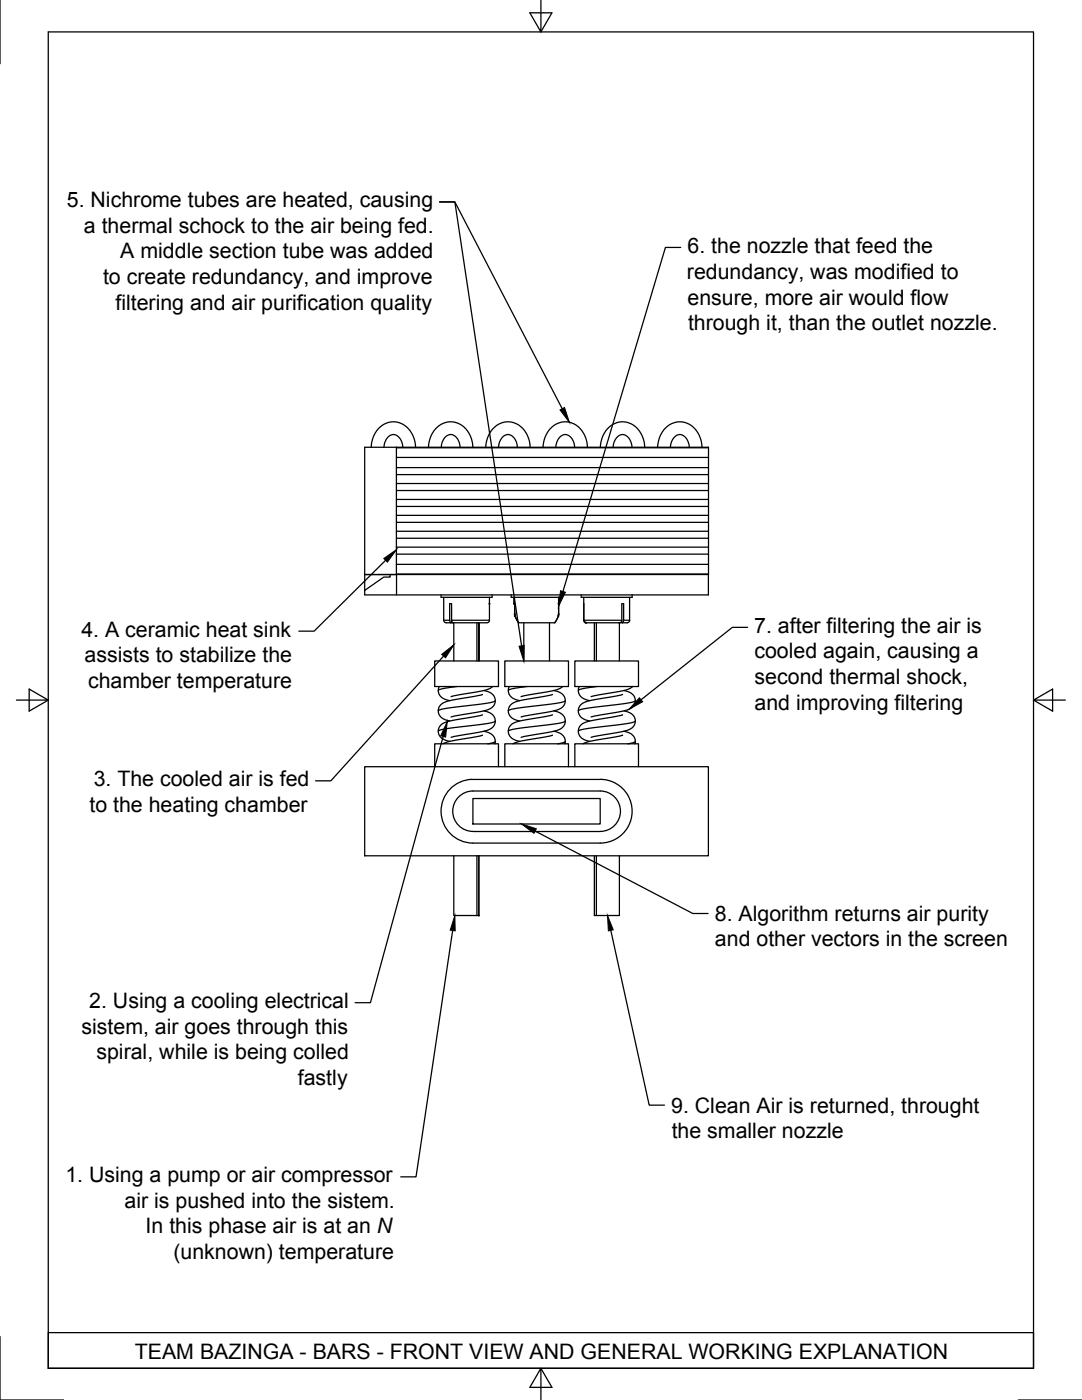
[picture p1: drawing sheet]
<svg xmlns="http://www.w3.org/2000/svg" width="216mm" height="279mm" viewBox="0 0 216 279" stroke-linecap="round" stroke-linejoin="round" font-family="sans-serif">
<!-- layer: Visible -->
<g fill="none" stroke="#000" stroke-width=".25">
<path d="M74.1 89.3a4.9 4.9 0 0 1 3.9-5.1l1.4 .1 .9 .4a5.2 5.2 0 0 1 2.6 4.6M76.6 89.3a2.25 2.25 0 0 1 2.1-2.6 2.59 2.59 0 0 1 1.7 2.6M79.1 89.3v25.4M85.5 89.3a4.9 4.9 0 0 1 4-5.1l1.3 .1 1 .4a5.2 5.2 0 0 1 2.6 4.6M88 89.3a2.25 2.25 0 0 1 2.1-2.6 2.59 2.59 0 0 1 1.7 2.6M96.9 89.3a4.9 4.9 0 0 1 4-5.1l1.4 .1 .9 .4a5.2 5.2 0 0 1 2.6 4.6M99.5 89.3a2.25 2.25 0 0 1 2.1-2.6 2.59 2.59 0 0 1 1.7 2.6M108.4 89.3a4.9 4.9 0 0 1 3.9-5.1l1.4 .1 .9 .4a5.2 5.2 0 0 1 2.6 4.6M110.9 89.3a2.29 2.29 0 0 1 2.1-2.6 2.59 2.59 0 0 1 1.7 2.6M119.8 89.3a4.9 4.9 0 0 1 4-5.1l1.3 .1 1 .4a5.2 5.2 0 0 1 2.6 4.6M122.3 89.3a2.26 2.26 0 0 1 2.1-2.6 2.52 2.52 0 0 1 1.7 2.6M131.2 89.3a4.9 4.9 0 0 1 4-5.1l1.3 .1 1 .4a5.2 5.2 0 0 1 2.6 4.6"/>
<path d="M133.8 89.3a2.26 2.26 0 0 1 2.1-2.6 2.52 2.52 0 0 1 1.6 2.6M79.1 114.7h-6.3v-25.4h68.6v25.4M79.1 114.7h-6.3v4h68.6v-4M79.1 114.7h62.3M79.1 114.7v4M88 118.7v.5h10.2v-.5M88.5 119.2v4.6a1.11 1.11 0 0 0 1.5 .5h.5M97.7 119.2v4.6l-.2 .4-.3 .1h-6.9l-.2-.4v-3.4h-.4v3.3l.2 .5M102 118.7v.5h10.2v-.5M102.6 119.2v1.3h.1M111.6 119.2v1.3h-.1M112 118.7v.5"/>
<path d="M116 118.7v.5h10.1v-.5M116.5 119.2v4.6M125.6 119.2v4.6M86.7 131.9h12.8v5.1h-12.8zM87.7 137l-.3 .8 .4 1a2.85 2.85 0 0 0 1.9 1M90.2 124.1l-.2 .2M90.6 124.3v7.6M95.2 124.3v7.6M95.5 131.9v-7.6v7.6M96.3 138.6l-6.6 1.2a2.18 2.18 0 0 0-2.2 2.4 2.38 2.38 0 0 0 2.2 1.7M96.6 137.8a2.21 2.21 0 0 1 2.2 2.4 2.73 2.73 0 0 1-2.6 1.7l-6.2 1.2M98.3 137l-.6 .4-1 .4-6.7 1.2"/>
<path d="M100.7 131.9h12.7v5.1h-12.7zM101.6 137l-.2 1 .3 .7a2.84 2.84 0 0 0 2 1.1M102.7 120.5v2.4M102.8 122.9l.7 1.4M103.5 124.3h.1M103.5 124.3h7.2M104.5 124.3v7.6M109.6 124.3v7.6M110.2 138.6l-6.6 1.2a2.18 2.18 0 0 0-2.1 2.4 2.38 2.38 0 0 0 2.2 1.7M110.5 137.8a2.21 2.21 0 0 1 2.3 2.4 2.73 2.73 0 0 1-2.6 1.7l-6.2 1.2M110.7 124.3h.1M111.4 122.9l-.7 1.4z"/>
<path d="M111.5 120.5v-1.3l-.1 3.7M111.5 120.5l-.1 2.4M112.3 137l-.6 .4-1 .4-6.7 1.2M114.7 131.9h12.7v5.1h-12.7zM115.6 137l-.2 1 .3 .7a2.84 2.84 0 0 0 2 1.1M116.5 123.8l.1 .3 .4 .2M116.5 120.5v3.3M116.5 123.8l.2 .4 .3 .1M118.6 124.3v7.6M119 124.3v7.6M123.6 124.3v7.6M124 124.1l.2 .2"/>
<path d="M124.2 124.3l.2-.5v-3.3h-.3v3.3a.5 .5 0 0 1-.7 .5M124.2 138.6l-6.5 1.2a2.28 2.28 0 0 0-2.3 2.3 2.34 2.34 0 0 0 2.3 1.8M124.5 137.8a2.21 2.21 0 0 1 2.2 2.4 2.73 2.73 0 0 1-2.5 1.7l-6.3 1.2M125.6 123.8a1.18 1.18 0 0 1-1.5 .5h-7M126.2 137l-.5 .4-1 .4-6.8 1.2M72.8 153h68.6v17.8h-68.6zM86.7 153v-4.6h12.8v4.6M94.2 155.5a6.4 6.4 0 0 0-6.2 6.5 6.4 6.4 0 0 0 6.4 6.3h25.4a6.4 6.4 0 0 0 6.3-6.4 6.4 6.4 0 0 0-6.3-6.4l-25.7 .1M94.4 159.4h25.4v5h-25.4zM96.3 146.7l-6.5 1.2-1.4 .5M96.3 142.7l-6.3 1.1a2.54 2.54 0 0 0-2.5 1.9 2.19 2.19 0 0 0 2.2 2.3M96.6 141.9a2.17 2.17 0 0 1 2.1 2.5 2.85 2.85 0 0 1-2.6 1.6l-6.1 1.2"/>
<path d="M96.6 145.9l.1 .1a2.08 2.08 0 0 1 2.1 2.4M100.7 153v-4.6h12.7v4.6M110.2 146.7l-6.4 1.2-1.4 .5M110.2 142.7l-6.3 1.1a2.49 2.49 0 0 0-2.5 2 2.2 2.2 0 0 0 2.3 2.2M110.5 141.9a2.17 2.17 0 0 1 2.2 2.5 2.72 2.72 0 0 1-2.5 1.6l-6.2 1.2M110.5 145.9a2.21 2.21 0 0 1 2.3 2.4l-.1 .1M114.7 153v-4.6h12.7v4.6M124.2 146.7l-6.4 1.2-1.5 .5M124.2 142.7l-6.3 1.1a2.49 2.49 0 0 0-2.5 2 2.2 2.2 0 0 0 2.3 2.2M124.5 141.9a2.17 2.17 0 0 1 2.2 2.5 2.72 2.72 0 0 1-2.5 1.6l-6.3 1.2M124.5 145.9a2.21 2.21 0 0 1 2.2 2.4v.1M90.6 170.8v11.9h4.6"/>
<path d="M94.4 165.9h25.4M94.4 165.9a4 4 0 0 1-4.1-4 4 4 0 0 1 4.1-4h25.4a4 4 0 0 1 4 4 4 4 0 0 1-4 4M95.2 170.8v11.9h.3v-11.9M118.6 170.8v11.9h.4M119 170.8v11.9h4.6v-11.9"/>
</g>
<!-- layer: Visible Narrow -->
<g fill="none" stroke="#000" stroke-width=".25">
<path d="M79.1 99.7h62.3M79.1 97.9h62.3M79.1 96.5h62.3M79.1 94.7h62.3M79.1 93.3h62.3M79.1 89.4h62.3M79.1 91.3h62.3M77.9 114.7v.5h-1.3l-3.8 2.6M79.1 110.6h62.3M79.1 109.2h62.3M79.1 112.6h62.3M79.1 107.4h62.3"/>
<path d="M79.1 106h62.3M79.1 104.2h62.3M79.1 102.8h62.3M79.1 101.1h62.3M79.1 114.6h62.3M102.6 119.2v1.3M111.6 119.2v1.3M88.5 123.8h1.2M90.1 123.8h7.6M91.2 137l-3.2 .5-.5 .3M98.8 139.8l-.4 .3-.8 .2-8.5 1.1-1.2 .2-.4 .3M105.2 137l-3.2 .5-.6 .3"/>
<path d="M112.8 139.8l-.4 .3-.8 .2-8.5 1.1-1.2 .2-.5 .3M116.5 123.8h7.6M119.1 137l-3.1 .5-.6 .3M124.4 123.8h1.2M126.8 139.8l-.4 .3-.8 .2-8.5 1.1-1.3 .2-.4 .3M98.8 148l-.4 .2-1.1 .2M98.8 143.9l-.4 .2-.8 .2-8.5 1.1-1.2 .3-.5 .2M112.8 148l-.4 .2-1.1 .2M112.8 143.9l-.4 .2-.8 .2-8.5 1.1-1.2 .3-.5 .2M126.8 148l-.4 .2-1.1 .2M126.8 143.9l-.4 .2-.8 .2-8.5 1.1-1.3 .3-.4 .2"/>
</g>
<!-- layer: Visible -->
<g fill="#000" stroke="#000" stroke-width=".2">
<circle cx="112" cy="119.2" r=".11"/>
<circle cx="97.7" cy="120.5" r=".11"/>
<circle cx="102.6" cy="120.5" r=".11"/>
<circle cx="111.5" cy="120.5" r=".11"/>
<circle cx="111.6" cy="120.5" r=".11"/>
<circle cx="116.8" cy="124.2" r=".11"/>
<circle cx="95.5" cy="182.7" r=".11"/>
</g>
<!-- layer: Visible Narrow -->
<g fill="#000" stroke="#000" stroke-width=".2">
<circle cx="102.7" cy="122.5" r=".11"/>
<circle cx="102.7" cy="122.9" r=".11"/>
<circle cx="111.4" cy="122.9" r=".11"/>
<circle cx="111.5" cy="122.5" r=".11"/>
</g>
<!-- layer: Border -->
<path d="M0 0v12.7M9.6 6.4h196.6v266.7h-196.6zM107.9 0v6.4l-2.2-3.8h4.4l-2.2 3.8M3.3 139.7h6.3l-3.8-2.2v4.4l3.8-2.2M206.2 139.7l3.8 2.2v-4.4l-3.8 2.2h6.4M0 266.7v12.7h12.7M107.9 273.1l2.2 3.8h-4.4l2.2-3.8v6.3M203.2 279.4h12.7" fill="none" stroke="#000" stroke-width=".25"/>
<!-- layer: BOM -->
<path d="M9.6 266h196.6v7.1h-196.6z" fill="none" stroke="#000" stroke-width=".25"/>
<!-- layer: Annotations -->
<path d="M111.7 81.8l.9-.5 1 3zM76.6 111.5l2.5-1.8-1.8 2.5zM111.8 117.9l1 .3-1.3 2.8zM88.1 130.6l2.5-1.9-1.7 2.6zM103.6 129l1-.2-.1 3.1zM89.2 144l-.3 3.1-1-.3zM127.6 139.3l.6 .8-2.7 1.4zM104.1 164.4l2.9 1-.4 .9zM90.8 182.7v3.1l-1-.2zM121.2 182.7l1.2 2.9-1 .2z" fill="#000" stroke="#000" stroke-width=".2"/>
<path d="M135.8 49.4h-3l-20.5 68.6M112.2 81.6l-21.4-41.3h-3.1h3.1l13.3 88.6M76.9 111.8l-14.2 14.2h-3.1M88.5 130.9l-22.5 24.9h-3M149.2 125.2h-3.1l-18.2 14.5M88.4 147l-14.5 53.1h-3M106.8 165.9l31.4 16.4h3.1M90.3 185.7l-7.3 49.2h-3M121.9 185.7l7.6 34.9h3.1" fill="none" stroke="#000" stroke-width=".25"/>
<g font-size="4.3">
<text x="13.3" y="41.4">5. Nichrome tubes are heated, causing</text>
<text x="16.7" y="46.5">a thermal schock to the air being fed.</text>
<text x="24" y="51.6">A middle section tube was added</text>
<text x="137.2" y="50.5">6. the nozzle that feed the</text>
<text x="20.6" y="56.7">to create redundancy, and improve</text>
<text x="137.1" y="55.6">redundancy, was modified to</text>
<text x="23" y="61.8">filtering and air purification quality</text>
<text x="137.2" y="60.8">ensure, more air would flow</text>
<text x="137.3" y="65.8">through it, than the outlet nozzle.</text>
<text x="16.2" y="127.1">4. A ceramic heat sink</text>
<text x="150.5" y="126.3">7. after filtering the air is</text>
<text x="150.5" y="131.4">cooled again, causing a</text>
<text x="16.9" y="132.1">assists to stabilize the</text>
<text x="17.6" y="137.2">chamber temperature</text>
<text x="150.6" y="136.5">second thermal shock,</text>
<text x="150.6" y="141.6">and improving filtering</text>
<text x="18.7" y="157">3. The cooled air is fed</text>
<text x="17.8" y="162">to the heating chamber</text>
<text x="142.6" y="183.8">8. Algorithm returns air purity</text>
<text x="142.7" y="188.9">and other vectors in the screen</text>
<text x="17.8" y="201.2">2. Using a cooling electrical</text>
<text x="16.3" y="206.3">sistem, air goes through this</text>
<text x="19.2" y="211.4">spiral, while is being colled</text>
<text x="59.4" y="216.5">fastly</text>
<text x="133.9" y="222.1">9. Clean Air is returned, throught</text>
<text x="134" y="227.2">the smaller nozzle</text>
<text x="13.1" y="236">1. Using a pump or air compressor</text>
<text x="24.8" y="241">air is pushed into the sistem.</text>
<text x="29.1" y="246.1">In this phase air is at an N</text>
<text x="34.6" y="251.2">(unknown) temperature</text>
<text x="26.9" y="271.3">TEAM BAZINGA - BARS - FRONT VIEW AND GENERAL WORKING EXPLANATION</text>
</g>
</svg>
